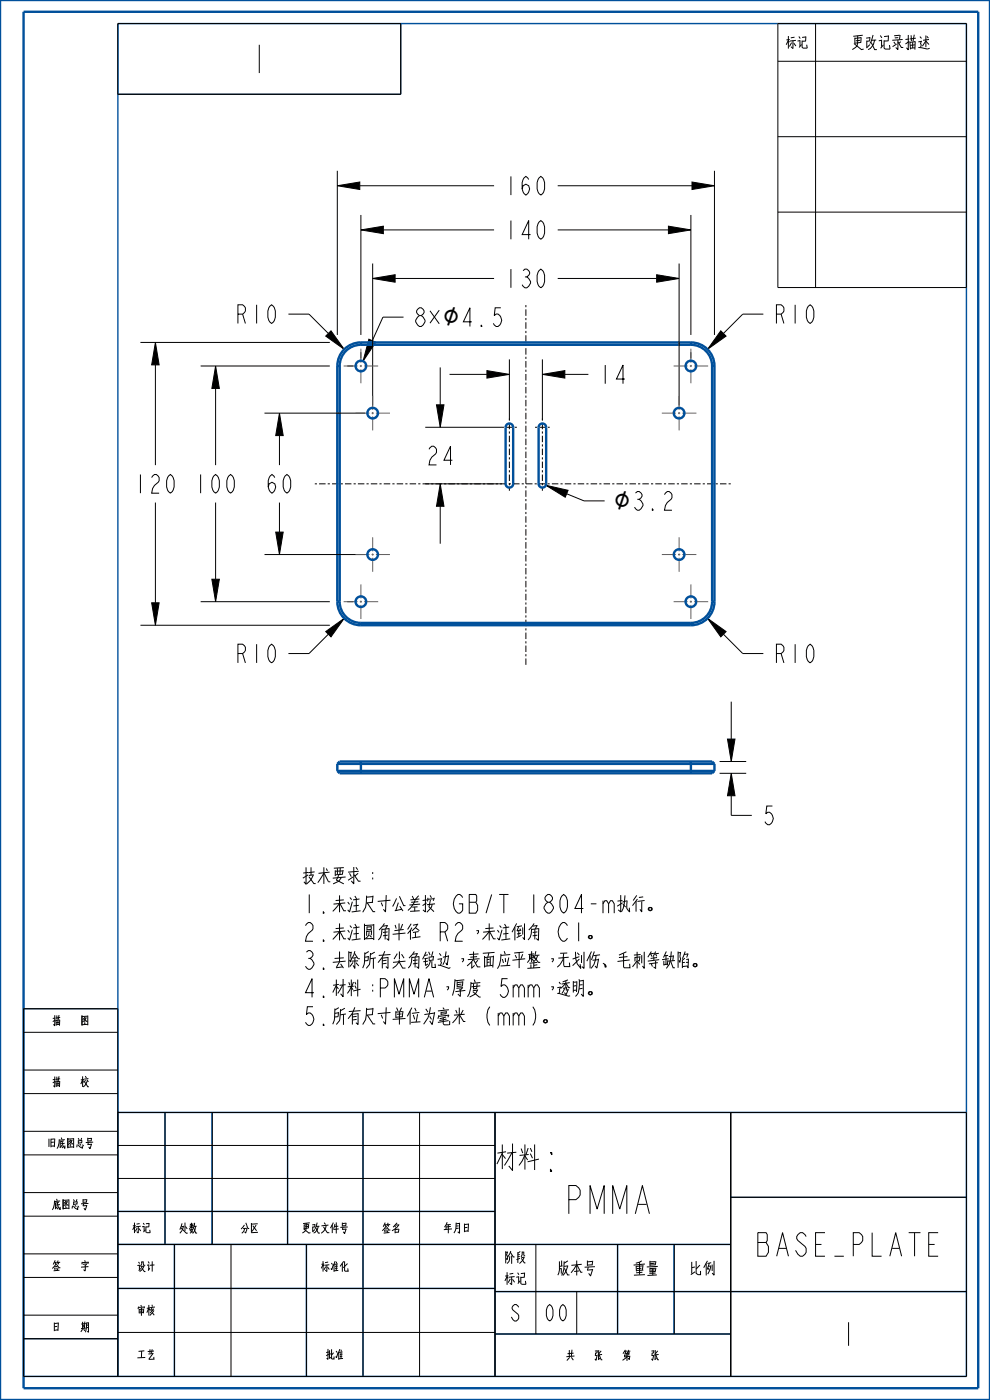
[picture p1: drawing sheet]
<svg xmlns="http://www.w3.org/2000/svg" width="210mm" height="297mm" viewBox="0 0 210 297" stroke-linecap="round" stroke-linejoin="round" font-family="sans-serif">
<g fill="#000">
<path d="M71.6 39.4l4.7-.8v1.6zM146.8 38.6l4.8 .8-4.8 .8zM76.6 48.8l4.7-.8v1.6zM79.1 59.1l4.7-.8v1.6zM139.3 58.3l4.8 .8-4.8 .8zM141.8 48l4.8 .8-4.8 .8zM33 72.6l.8 4.8h-1.6zM45.7 77.6l.8 4.8h-1.6zM69.1 71.3l1.1-1.1 2.8 3.9zM78.2 72l1.5 .6-2.7 4zM103.3 78.6l4.8 .8-4.8 .8zM115.1 79.4l4.7-.8v1.6z"/>
<path d="M152.9 70.2l1.1 1.1-3.9 2.8zM59.3 87.6l.8 4.8h-1.6zM92.6 85.9h1.6l-.8 4.7zM58.5 112.9h1.6l-.8 4.7zM93.4 102.6l.8 4.8h-1.6zM115.8 102.9l4.7 1.1-.6 1.5zM32.2 127.9h1.6l-.8 4.7zM44.9 122.9h1.6l-.8 4.7zM69.1 134l3.9-2.8-2.8 3.9zM150.1 131.2l3.9 2.8-1.1 1.1zM154.3 156.8h1.6l-.8 4.8zM155.1 164.1l.8 4.7h-1.6z"/>
</g>
<g fill="none" stroke="#000" stroke-width=".21">
<path d="M25 5h60v15h-60zM165 5h40v56h-40zM165 13h40M173 5v56M71.6 39.4l4.7-.8v1.6zM71.6 36.2v34.9M76.3 39.4h28.5M118.3 39.4h28.5M146.8 38.6l4.8 .8-4.8 .8zM151.6 36.2v34.9M165 29h40M76.6 48.8l4.7-.8v1.6z"/>
<path d="M76.6 45.6v25.5M79.1 59.1l4.7-.8v1.6zM79.1 55.9v30.2M81.3 48.8h23.5M83.8 59.1h21M118.3 59.1h21M118.3 48.8h23.5M139.3 58.3l4.8 .8-4.8 .8zM141.8 48l4.8 .8-4.8 .8zM144.1 55.9v30.2M146.6 45.6v25.5M165 45h40"/>
<path d="M29.8 72.6h40.2M33 72.6l.8 4.8h-1.6zM33 77.4v21.3M42.6 77.6h27.4M45.7 77.6l.8 4.8h-1.6zM61.2 66.6h4.3l4.1 4.1M69.1 71.3l1.1-1.1 2.8 3.9zM73.6 77.6h1.4M76.6 74.7v1.4M78.2 72l1.5 .6-2.7 4zM85.6 67.3h-4.4l-2.2 5M93.4 77.9v8"/>
<path d="M95.4 79.4h7.9M103.3 78.6l4.8 .8-4.8 .8zM108.1 76.2v12.9M115.1 79.4l4.7-.8v1.6zM115.1 76.2v12.9M119.8 79.4h5M146.6 74.7v1.4M152.9 70.2l1.1 1.1-3.9 2.8zM161.9 66.6h-4.3l-4.1 4.1M45.7 82.4v16.3M56.1 87.6h21.4M59.3 87.6l.8 4.8h-1.6z"/>
<path d="M59.3 92.4v6.3M90.2 90.6h16.3M92.6 85.9h1.6l-.8 4.7zM33 106.6v21.3M45.7 106.6v16.3M56.1 117.6h21.4M58.5 112.9h1.6l-.8 4.7zM59.3 106.6v6.3M90.2 102.6h16.3M93.4 102.6l.8 4.8h-1.6zM93.4 107.4v7.9M115.8 102.9l4.7 1.1-.6 1.5z"/>
<path d="M120.2 104.8l3.7 1.5h4.4M29.8 132.6h40.2M32.2 127.9h1.6l-.8 4.7zM42.6 127.6h27.4M44.9 122.9h1.6l-.8 4.7zM69.1 134l3.9-2.8-2.8 3.9zM69.6 134.5l-4.1 4.1h-4.3M73.6 127.6h1.4M150.1 131.2l3.9 2.8-1.1 1.1zM153.5 134.5l4.1 4.1h4.3M154.3 156.8h1.6l-.8 4.8zM155.1 148.9v7.9"/>
<path d="M152.6 164.1h5.7M152.6 161.6h5.7M155.1 164.1l.8 4.7h-1.6zM155.1 168.8v4.2h4.4M5 219h20M5 232h20M5 227h20M25 236h180v56h-200v-78h20v78M35 236v28M45 236v28M61 236v28M77 236v56"/>
<path d="M89 236v56M105 236v56M155 236v56M5 258h20M5 253h20M5 245h20M5 240h20M25 257h80M25 250h80M25 243h80M134.8 257.5l1.5-6 1.5 6M155 254h50"/>
<path d="M5 279h20M5 271h20M5 266h20M25 264h130M25 273.3h80M37 264v28M49 264v28M65 264v28M105 274h100M113.7 264v19M122.3 274v9M131 264v19"/>
<path d="M143 264v19M160.7 261.5h1.8l.2 .4v1.3l-.2 .4 .5 .8v1.3l-.5 .8h-1.8zM160.7 263.6h1.8M197 264h1.3M199 261.5h-2v5h2M5 284h20M25 282.7h80M105 283h50"/>
</g>
<g fill="none" stroke="#00509b" stroke-width=".51">
<path d="M0 0h210v297h-210zM5 2.5h202.5v292h-202.5zM71.6 77.6v50M71.6 77.6h.5M72.1 77.6v50M76.6 72.6a5 5 0 0 0-5 5M76.6 73.1a4.5 4.5 0 0 0-4.5 4.5M76.6 72.6v.5M76.6 73.1h70M76.6 72.6h70M146.6 72.6a5 5 0 0 1 5 5M146.6 73.1a4.5 4.5 0 0 1 4.5 4.5"/>
<path d="M146.6 72.6v.5M151.1 77.6h.5M151.1 77.6v50M151.6 77.6v50M107.5 90.1a.8 .8 0 0 1 .9-.2 .8 .8 0 0 1 .5 .7v12a.8 .8 0 0 1-.8 .8 .8 .8 0 0 1-.8-.8v-12zM114.5 90.1a.8 .8 0 0 1 .9-.2 .8 .8 0 0 1 .5 .7v12a.8 .8 0 0 1-.8 .8 .8 .8 0 0 1-.8-.8v-12zM71.6 127.6a5 5 0 0 0 5 5M71.6 127.6h.5M72.1 127.6a4.5 4.5 0 0 0 4.5 4.5M76.6 132.1v.5M76.6 132.6h70M76.6 132.1h70"/>
<path d="M146.6 132.1v.5M151.1 127.6a4.5 4.5 0 0 1-4.5 4.5M151.1 127.6h.5M151.6 127.6a5 5 0 0 1-5 5M71.6 162.1v1.5M71.6 162.1l.5-.5h79l.5 .5M71.6 163.6l.5 .5h79l.5-.5M71.6 163.6h80M71.6 162.1h80M76.6 161.6v2.5M146.6 161.6v2.5M151.6 162.1v1.5"/>
</g>
<g fill="none" stroke="#00509b" stroke-width=".3">
<path d="M85 5v15h-60M5 214h20M25 236h180M35 236v28M45 236v28M61 236v28M77 236v56M105 236v56M155 236v56M25 257h80M155 254h50M25 273.3h80"/>
<path d="M25 264h130M37 264v28M65 264v28M105 274h100M131 264v19M143 264v19M5 292h200v-287h-180v287M5 284h20M105 283h50"/>
</g>
<path d="M111.6 64.7v76.3M106.4 90.6h3.3M108.1 88.8v15.3M113.5 90.6h3.1M115.1 88.8v15.3M66.8 102.6h88.5" fill="none" stroke="#000" stroke-width=".21" stroke-dasharray=".5 .5 1.4 .5" stroke-linecap="butt"/>
<!-- layer: 02___PRT_ALL_AXES -->
<g fill="none" stroke="#785055" stroke-width=".21">
<path d="M72.9 77.6h3M76.3 77.6h.5M76.6 74v3M76.6 77.4v.5M76.6 78.3v3M77.2 77.6h3M142.9 77.6h3M146.3 77.6h.5M146.6 74v3M146.6 77.4v.5M146.6 78.3v3M147.2 77.6h3"/>
<path d="M75.4 87.6h3M78.8 87.6h.5M79.1 84v3M79.1 87.4v.5M79.1 88.3v3M79.7 87.6h3M140.4 87.6h3M143.8 87.6h.5M144.1 84v3M144.1 87.4v.5M144.1 88.3v3M144.7 87.6h3"/>
<path d="M75.4 117.6h3M78.8 117.6h.5M79.1 114v3M79.1 117.4v.5M79.1 118.3v3M79.7 117.6h3M140.4 117.6h3M143.8 117.6h.5M144.1 114v3M144.1 117.4v.5M144.1 118.3v3M144.7 117.6h3"/>
<path d="M72.9 127.6h3M76.3 127.6h.5M76.6 124v3M76.6 127.4v.5M76.6 128.3v3M77.2 127.6h3M142.9 127.6h3M146.3 127.6h.5M146.6 124v3M146.6 127.4v.5M146.6 128.3v3M147.2 127.6h3"/>
</g>
<g fill="none" stroke="#00509b" stroke-width=".51">
<circle cx="76.6" cy="77.6" r="1.13"/>
<circle cx="146.6" cy="77.6" r="1.13"/>
<circle cx="79.1" cy="87.6" r="1.13"/>
<circle cx="144.1" cy="87.6" r="1.13"/>
<circle cx="79.1" cy="117.6" r="1.13"/>
<circle cx="144.1" cy="117.6" r="1.13"/>
<circle cx="76.6" cy="127.6" r="1.13"/>
<circle cx="146.6" cy="127.6" r="1.13"/>
</g>
<g font-size="7.8">
<text x="57" y="9.5" transform="rotate(-180 57 9.5)">1</text>
<text x="105.1" y="248.5">材料:</text>
<text x="119.5" y="257.5">PMMA</text>
</g>
<g font-size="6.5">
<text x="163.7" y="266.5">BASE_PLATE</text>
<text x="178.4" y="285.5">1</text>
</g>
<g font-size="5.2">
<text x="106.8" y="41.4">160</text>
<text x="106.8" y="50.8">140</text>
<text x="106.8" y="61.1">130</text>
<text x="49.7" y="68.6">R10</text>
<text x="87.6" y="69.3">8× 4.5</text>
<text x="163.9" y="68.6">R10</text>
<text x="126.8" y="81.4">14</text>
<text x="90.2" y="98.6">24</text>
<text x="28.2" y="104.6">120</text>
<text x="41" y="104.6">100</text>
<text x="56.1" y="104.6">60</text>
<text x="133.8" y="108.2">3.2</text>
<text x="49.7" y="140.6">R10</text>
<text x="163.9" y="140.6">R10</text>
<text x="161.5" y="175">5</text>
<text x="64" y="187.8">技术要求：</text>
<text x="64" y="193.7">1.未注尺寸公差按 GB/T 1804-m执行。</text>
<text x="64" y="199.7">2.未注圆角半径 R2，未注倒角 C1。</text>
<text x="64" y="205.6">3.去除所有尖角锐边，表面应平整，无划伤、毛刺等缺陷。</text>
<text x="64" y="211.6">4.材料：PMMA，厚度 5mm，透明。</text>
<text x="64" y="217.5">5.所有尺寸单位为毫米 (mm)。</text>
</g>
<g font-size="4.6">
<text x="175.3" y="10.8">更改记录描述</text>
<text x="115.5" y="270.8">版本号</text>
<text x="132.4" y="270.8">重量</text>
<text x="144.4" y="270.8">比例</text>
<text x="108.2" y="280.3">S</text>
<text x="115.7" y="280.3">00</text>
</g>
<g font-size="3.9">
<text x="165.1" y="10.5">标记</text>
<text x="105.4" y="268.3">阶段</text>
<text x="105.4" y="272.8">标记</text>
</g>
<g font-size="3.3">
<text x="10.1" y="217.8">描</text>
<text x="16.6" y="217.8">图</text>
<text x="10.1" y="230.8">描</text>
<text x="16.6" y="230.8">校</text>
<text x="6.9" y="243.8">旧底图总号</text>
<text x="8.5" y="256.8">底图总号</text>
<text x="26.8" y="261.8">标记</text>
<text x="36.7" y="261.8">处数</text>
<text x="49.7" y="261.8">分区</text>
<text x="60.9" y="261.8">更改文件号</text>
<text x="79.8" y="261.8">签名</text>
<text x="92.1" y="261.8">年月日</text>
<text x="10.1" y="269.8">签</text>
<text x="16.6" y="269.8">字</text>
<text x="27.8" y="269.9">设计</text>
<text x="66.1" y="269.9">标准化</text>
<text x="27.8" y="279.3">审核</text>
<text x="10.1" y="282.8">日</text>
<text x="16.6" y="282.8">期</text>
<text x="27.8" y="288.6">工艺</text>
<text x="67.7" y="288.6">批准</text>
<text x="118.6" y="288.8">共</text>
<text x="125.1" y="288.8">张</text>
<text x="131.6" y="288.8">第</text>
<text x="138.1" y="288.8">张</text>
</g>
</svg>
